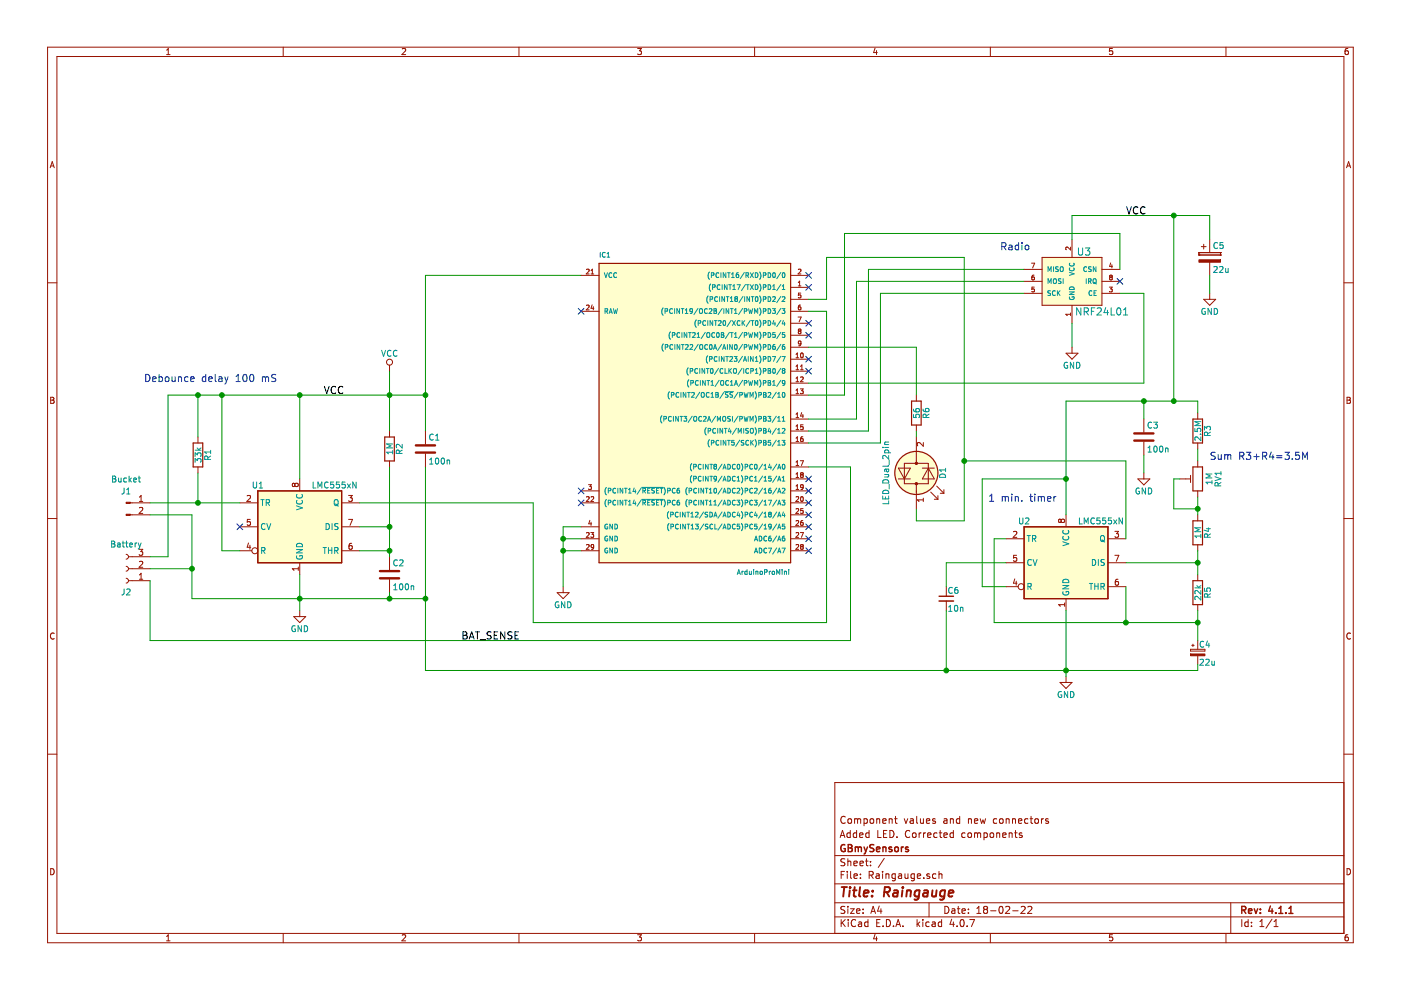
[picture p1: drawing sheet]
EESchema Schematic File Version 2
LIBS:Raingauge-rescue
LIBS:power
LIBS:device
LIBS:transistors
LIBS:conn
LIBS:linear
LIBS:regul
LIBS:74xx
LIBS:cmos4000
LIBS:adc-dac
LIBS:memory
LIBS:xilinx
LIBS:microcontrollers
LIBS:dsp
LIBS:microchip
LIBS:analog_switches
LIBS:motorola
LIBS:texas
LIBS:intel
LIBS:audio
LIBS:interface
LIBS:digital-audio
LIBS:philips
LIBS:display
LIBS:cypress
LIBS:siliconi
LIBS:opto
LIBS:atmel
LIBS:contrib
LIBS:valves
LIBS:mysensors_arduino
LIBS:mysensors_connectors
LIBS:mysensors_logic
LIBS:mysensors_mcu
LIBS:mysensors_memories
LIBS:mysensors_network
LIBS:mysensors_radios
LIBS:mysensors_regulators
LIBS:mysensors_security
LIBS:mysensors_sensors
LIBS:gbmylib
LIBS:Raingauge-cache
EELAYER 25 0
EELAYER END
$Descr A4 11693 8268
encoding utf-8
Sheet 1 1
Title "Raingauge"
Date "18-02-22"
Rev "4.1.1"
Comp "GBmySensors"
Comment1 "Added LED. Corrected components"
Comment2 "Component values and new connectors"
Comment3 ""
Comment4 ""
$EndDescr
$Comp
L ArduinoProMini IC1
U 1 1
P 5750 3400
F 0 "IC1" H 5000 4650 40  0000 L BNN
F 1 "ArduinoProMini" H 6150 2000 40  0000 L BNN
F 2 "mysensors_arduino:pro_mini" H 5750 3400 30  0001 C CIN
F 3 "" H 5750 3400 60  0000 C CNN
	1    5750 3400
	1    0    0    -1  
$EndComp
$Comp
L NRF24L01 U3
U 1 1
P 8950 2350
F 0 "U3" H 9050 2600 60  0000 C CNN
F 1 "NRF24L01" H 9200 2100 60  0000 C CNN
F 2 "mysensors_radios:NRF24L01" H 8950 2200 60  0001 C CNN
F 3 "" H 8950 2200 60  0000 C CNN
	1    8950 2350
	1    0    0    -1  
$EndComp
$Comp
L GND #PWR3
U 1 1
P 4700 4900
F 0 "#PWR3" H 4700 4650 50  0001 C CNN
F 1 "GND" H 4700 4750 50  0000 C CNN
F 2 "" H 4700 4900 50  0000 C CNN
F 3 "" H 4700 4900 50  0000 C CNN
	1    4700 4900
	1    0    0    -1  
$EndComp
Wire Wire Line
	3550 2300 4850 2300
Wire Wire Line
	4700 4600 4850 4600
Wire Wire Line
	4700 4400 4700 4900
Wire Wire Line
	8550 2350 7150 2350
Wire Wire Line
	7150 2350 7150 3500
Wire Wire Line
	7150 3500 6750 3500
Wire Wire Line
	8550 2250 7250 2250
Wire Wire Line
	7250 2250 7250 3600
Wire Wire Line
	7250 3600 6750 3600
Wire Wire Line
	8550 2450 7350 2450
Wire Wire Line
	7350 2450 7350 3700
Wire Wire Line
	7350 3700 6750 3700
Wire Wire Line
	9350 2250 9350 1950
Wire Wire Line
	9350 1950 7050 1950
Wire Wire Line
	7050 1950 7050 3300
Wire Wire Line
	7050 3300 6750 3300
Wire Wire Line
	6900 2500 6750 2500
Wire Wire Line
	8950 2700 8950 2900
Wire Wire Line
	8950 1800 10100 1800
$Comp
L CP C5
U 1 1
P 10100 2150
F 0 "C5" H 10125 2250 50  0000 L CNN
F 1 "22u" H 10125 2050 50  0000 L CNN
F 2 "Capacitors_THT:CP_Radial_Tantal_D5.5mm_P5.00mm" H 10138 2000 50  0001 C CNN
F 3 "" H 10100 2150 50  0000 C CNN
	1    10100 2150
	1    0    0    -1  
$EndComp
$Comp
L GND #PWR7
U 1 1
P 10100 2450
F 0 "#PWR7" H 10100 2200 50  0001 C CNN
F 1 "GND" H 10100 2300 50  0000 C CNN
F 2 "" H 10100 2450 50  0000 C CNN
F 3 "" H 10100 2450 50  0000 C CNN
	1    10100 2450
	1    0    0    -1  
$EndComp
Connection ~ 9800 1800
Wire Wire Line
	10100 2300 10100 2450
NoConn ~ 4850 2600
NoConn ~ 4850 4100
NoConn ~ 4850 4200
NoConn ~ 6750 2300
NoConn ~ 6750 2400
NoConn ~ 6750 2700
NoConn ~ 6750 2800
NoConn ~ 6750 3000
NoConn ~ 6750 3100
NoConn ~ 6750 4000
NoConn ~ 6750 4100
NoConn ~ 6750 4200
NoConn ~ 6750 4500
NoConn ~ 6750 4600
Wire Wire Line
	4850 4400 4700 4400
Connection ~ 4700 4600
Wire Wire Line
	4850 4500 4700 4500
Connection ~ 4700 4500
$Comp
L LMC555xN U1
U 1 1
P 2500 4400
F 0 "U1" H 2100 4750 50  0000 L CNN
F 1 "LMC555xN" H 2600 4750 50  0000 L CNN
F 2 "gbKicadLib:DIP-8_0_ELL" H 2500 4400 50  0001 C CNN
F 3 "" H 2500 4400 50  0001 C CNN
	1    2500 4400
	1    0    0    -1  
$EndComp
$Comp
L GND #PWR1
U 1 1
P 2500 5100
F 0 "#PWR1" H 2500 4850 50  0001 C CNN
F 1 "GND" H 2500 4950 50  0000 C CNN
F 2 "" H 2500 5100 50  0001 C CNN
F 3 "" H 2500 5100 50  0001 C CNN
	1    2500 5100
	1    0    0    -1  
$EndComp
$Comp
L LMC555xN U2
U 1 1
P 8900 4700
F 0 "U2" H 8500 5050 50  0000 L CNN
F 1 "LMC555xN" H 9000 5050 50  0000 L CNN
F 2 "gbKicadLib:DIP-8_0_ELL" H 8900 4700 50  0001 C CNN
F 3 "" H 8900 4700 50  0001 C CNN
	1    8900 4700
	1    0    0    -1  
$EndComp
$Comp
L R R2
U 1 1
P 3250 3750
F 0 "R2" V 3330 3750 50  0000 C CNN
F 1 "1M" V 3250 3750 50  0000 C CNN
F 2 "Resistors_THT:R_Axial_DIN0411_L9.9mm_D3.6mm_P12.70mm_Horizontal" V 3180 3750 50  0001 C CNN
F 3 "" H 3250 3750 50  0001 C CNN
	1    3250 3750
	1    0    0    -1  
$EndComp
$Comp
L R R4
U 1 1
P 10000 4450
F 0 "R4" V 10080 4450 50  0000 C CNN
F 1 "1M" V 10000 4450 50  0000 C CNN
F 2 "Resistors_THT:R_Axial_DIN0411_L9.9mm_D3.6mm_P12.70mm_Horizontal" V 9930 4450 50  0001 C CNN
F 3 "" H 10000 4450 50  0001 C CNN
	1    10000 4450
	1    0    0    -1  
$EndComp
$Comp
L R R5
U 1 1
P 10000 4950
F 0 "R5" V 10080 4950 50  0000 C CNN
F 1 "22k" V 10000 4950 50  0000 C CNN
F 2 "Resistors_THT:R_Axial_DIN0411_L9.9mm_D3.6mm_P12.70mm_Horizontal" V 9930 4950 50  0001 C CNN
F 3 "" H 10000 4950 50  0001 C CNN
	1    10000 4950
	1    0    0    -1  
$EndComp
$Comp
L R R1
U 1 1
P 1650 3800
F 0 "R1" V 1730 3800 50  0000 C CNN
F 1 "33k" V 1650 3800 50  0000 C CNN
F 2 "Resistors_THT:R_Axial_DIN0411_L9.9mm_D3.6mm_P12.70mm_Horizontal" V 1580 3800 50  0001 C CNN
F 3 "" H 1650 3800 50  0001 C CNN
	1    1650 3800
	1    0    0    -1  
$EndComp
$Comp
L CP_Small C4
U 1 1
P 10000 5450
F 0 "C4" H 10010 5520 50  0000 L CNN
F 1 "22u" H 10010 5370 50  0000 L CNN
F 2 "Capacitors_THT:CP_Radial_Tantal_D5.5mm_P5.00mm" H 10000 5450 50  0001 C CNN
F 3 "" H 10000 5450 50  0001 C CNN
	1    10000 5450
	1    0    0    -1  
$EndComp
$Comp
L C C2
U 1 1
P 3250 4800
F 0 "C2" H 3275 4900 50  0000 L CNN
F 1 "100n" H 3275 4700 50  0000 L CNN
F 2 "Capacitors_THT:C_Rect_L7.2mm_W2.5mm_P5.00mm_FKS2_FKP2_MKS2_MKP2" H 3288 4650 50  0001 C CNN
F 3 "" H 3250 4800 50  0001 C CNN
	1    3250 4800
	1    0    0    -1  
$EndComp
$Comp
L C C1
U 1 1
P 3550 3750
F 0 "C1" H 3575 3850 50  0000 L CNN
F 1 "100n" H 3575 3650 50  0000 L CNN
F 2 "Capacitors_THT:C_Rect_L7.2mm_W2.5mm_P5.00mm_FKS2_FKP2_MKS2_MKP2" H 3588 3600 50  0001 C CNN
F 3 "" H 3550 3750 50  0001 C CNN
	1    3550 3750
	1    0    0    -1  
$EndComp
$Comp
L C C3
U 1 1
P 9550 3650
F 0 "C3" H 9575 3750 50  0000 L CNN
F 1 "100n" H 9575 3550 50  0000 L CNN
F 2 "Capacitors_THT:C_Rect_L7.2mm_W2.5mm_P5.00mm_FKS2_FKP2_MKS2_MKP2" H 9588 3500 50  0001 C CNN
F 3 "" H 9550 3650 50  0001 C CNN
	1    9550 3650
	1    0    0    -1  
$EndComp
$Comp
L R R3
U 1 1
P 10000 3600
F 0 "R3" V 10080 3600 50  0000 C CNN
F 1 "2.5M" V 10000 3600 50  0000 C CNN
F 2 "Resistors_THT:R_Axial_DIN0411_L9.9mm_D3.6mm_P12.70mm_Horizontal" V 9930 3600 50  0001 C CNN
F 3 "" H 10000 3600 50  0001 C CNN
	1    10000 3600
	1    0    0    -1  
$EndComp
$Comp
L POT_TRIM RV1
U 1 1
P 10000 4000
F 0 "RV1" V 9825 4000 50  0000 C CNN
F 1 "1M" V 9900 4000 50  0000 C CNN
F 2 "Potentiometers:Potentiometer_Trimmer_Piher_PT-10v10_Horizontal_Px10.0mm_Py5.0mm" H 10000 4000 50  0001 C CNN
F 3 "" H 10000 4000 50  0001 C CNN
	1    10000 4000
	-1   0    0    1   
$EndComp
$Comp
L GND #PWR4
U 1 1
P 8900 5650
F 0 "#PWR4" H 8900 5400 50  0001 C CNN
F 1 "GND" H 8900 5500 50  0000 C CNN
F 2 "" H 8900 5650 50  0001 C CNN
F 3 "" H 8900 5650 50  0001 C CNN
	1    8900 5650
	1    0    0    -1  
$EndComp
Wire Wire Line
	10000 3750 10000 3850
Wire Wire Line
	10000 4150 10000 4300
Wire Wire Line
	10000 4600 10000 4800
Wire Wire Line
	10000 5100 10000 5350
Wire Wire Line
	9400 4900 9400 5200
Wire Wire Line
	8300 5200 10000 5200
Connection ~ 10000 5200
Wire Wire Line
	8400 4500 8300 4500
Wire Wire Line
	8300 4500 8300 5200
Connection ~ 9400 5200
Wire Wire Line
	8900 3350 8900 4300
Wire Wire Line
	8400 4900 8200 4900
Wire Wire Line
	8200 4900 8200 4000
Wire Wire Line
	9850 4000 9800 4000
Wire Wire Line
	9400 4700 10000 4700
$Comp
L GND #PWR5
U 1 1
P 8950 2900
F 0 "#PWR5" H 8950 2650 50  0001 C CNN
F 1 "GND" H 8950 2750 50  0000 C CNN
F 2 "" H 8950 2900 50  0001 C CNN
F 3 "" H 8950 2900 50  0001 C CNN
	1    8950 2900
	1    0    0    -1  
$EndComp
Wire Wire Line
	9400 3850 9400 4500
Wire Wire Line
	8050 3850 9400 3850
Wire Wire Line
	8050 2150 8050 4350
Wire Wire Line
	8050 2150 6900 2150
Wire Wire Line
	6900 2150 6900 2500
Wire Wire Line
	2500 4800 2500 5100
Connection ~ 2500 5000
Wire Wire Line
	3250 3900 3250 4650
Connection ~ 3250 4400
Connection ~ 3250 4600
Wire Wire Line
	4450 4200 4450 5200
Wire Wire Line
	4450 5200 6900 5200
Wire Wire Line
	6900 5200 6900 2600
Wire Wire Line
	6900 2600 6750 2600
Wire Wire Line
	1400 3300 3550 3300
Wire Wire Line
	1850 4600 2000 4600
Wire Wire Line
	1850 3300 1850 4600
Connection ~ 2500 3300
Wire Wire Line
	3550 3900 3550 5600
Connection ~ 3550 5000
Wire Wire Line
	3550 2300 3550 3600
Wire Wire Line
	1400 3300 1400 4650
Connection ~ 1850 3300
Wire Wire Line
	1250 5350 7100 5350
Wire Wire Line
	7100 5350 7100 3900
Wire Wire Line
	7100 3900 6750 3900
NoConn ~ 6750 4300
NoConn ~ 6750 4400
NoConn ~ 9350 2350
Wire Wire Line
	10000 5600 10000 5550
Wire Wire Line
	3550 5600 10000 5600
Wire Wire Line
	9550 2450 9550 3200
Wire Wire Line
	9550 2450 9350 2450
Wire Wire Line
	10100 1800 10100 2000
Wire Wire Line
	8950 1800 8950 2000
Connection ~ 10000 4700
Wire Wire Line
	9800 4000 9800 4250
Wire Wire Line
	9800 4250 10000 4250
Connection ~ 10000 4250
$Comp
L GND #PWR6
U 1 1
P 9550 3950
F 0 "#PWR6" H 9550 3700 50  0001 C CNN
F 1 "GND" H 9550 3800 50  0000 C CNN
F 2 "" H 9550 3950 50  0001 C CNN
F 3 "" H 9550 3950 50  0001 C CNN
	1    9550 3950
	1    0    0    -1  
$EndComp
Wire Wire Line
	9550 3350 9550 3500
Connection ~ 9550 3350
Wire Wire Line
	9550 3800 9550 3950
NoConn ~ 2000 4400
Connection ~ 9800 3350
Wire Wire Line
	8900 5100 8900 5650
Connection ~ 8900 5600
Text Notes 8350 2100 0    60   ~ 0
Radio
Text Notes 8250 4200 0    60   ~ 0
1 min. timer
Text Notes 1200 3200 0    60   ~ 0
Debounce delay 100 mS
Wire Wire Line
	10000 3350 10000 3450
Wire Wire Line
	9550 3200 6750 3200
$Comp
L LED_Dual_2pin D1
U 1 1
P 7650 3950
F 0 "D1" H 7650 4175 50  0000 C CNN
F 1 "LED_Dual_2pin" H 7650 3700 50  0000 C CNN
F 2 "LEDs:LED_Rectangular_W5.0mm_H2.0mm" H 7650 3950 50  0001 C CNN
F 3 "" H 7650 3950 50  0001 C CNN
	1    7650 3950
	0    1    1    0   
$EndComp
$Comp
L R R6
U 1 1
P 7650 3450
F 0 "R6" V 7730 3450 50  0000 C CNN
F 1 "56" V 7650 3450 50  0000 C CNN
F 2 "Resistors_THT:R_Axial_DIN0411_L9.9mm_D3.6mm_P12.70mm_Horizontal" V 7580 3450 50  0001 C CNN
F 3 "" H 7650 3450 50  0001 C CNN
	1    7650 3450
	1    0    0    -1  
$EndComp
Wire Wire Line
	7650 3600 7650 3650
Wire Wire Line
	6750 2900 7650 2900
Wire Wire Line
	7650 2900 7650 3300
Wire Wire Line
	7650 4250 7650 4350
Wire Wire Line
	7650 4350 8050 4350
Connection ~ 8050 3850
Wire Wire Line
	8200 4000 8900 4000
Connection ~ 8900 4000
Wire Wire Line
	8900 3350 10000 3350
Wire Wire Line
	3250 3100 3250 3600
Connection ~ 3250 3300
Wire Wire Line
	3000 4600 3250 4600
Wire Wire Line
	3000 4400 3250 4400
Wire Wire Line
	3000 4200 4450 4200
Wire Wire Line
	3250 5000 3250 4950
Connection ~ 3250 5000
Connection ~ 3550 3300
Text Label 2700 3300 0    60   ~ 0
VCC
Text Label 9400 1800 0    60   ~ 0
VCC
Wire Wire Line
	9800 1800 9800 3350
$Comp
L C_Small C6
U 1 1
P 7900 5000
F 0 "C6" H 7910 5070 50  0000 L CNN
F 1 "10n" H 7910 4920 50  0000 L CNN
F 2 "Capacitors_THT:C_Rect_L7.2mm_W2.5mm_P5.00mm_FKS2_FKP2_MKS2_MKP2" H 7900 5000 50  0001 C CNN
F 3 "" H 7900 5000 50  0001 C CNN
	1    7900 5000
	1    0    0    -1  
$EndComp
Wire Wire Line
	7900 4900 7900 4700
Wire Wire Line
	7900 4700 8400 4700
Wire Wire Line
	7900 5100 7900 5600
Connection ~ 7900 5600
Text Notes 10100 3850 0    60   ~ 0
Sum R3+R4=3.5M
$Comp
L VCC #PWR2
U 1 1
P 3250 3100
F 0 "#PWR2" H 3250 2950 50  0001 C CNN
F 1 "VCC" H 3250 3250 50  0000 C CNN
F 2 "" H 3250 3100 50  0001 C CNN
F 3 "" H 3250 3100 50  0001 C CNN
	1    3250 3100
	1    0    0    -1  
$EndComp
Text Label 3850 5350 0    60   ~ 0
BAT_SENSE
$Comp
L Conn_01x02_Male J1
U 1 1
P 1050 4200
F 0 "J1" H 1050 4300 50  0000 C CNN
F 1 "Bucket" H 1050 4400 50  0000 C CNN
F 2 "" H 1050 4200 50  0001 C CNN
F 3 "" H 1050 4200 50  0001 C CNN
	1    1050 4200
	1    0    0    -1  
$EndComp
$Comp
L Conn_01x03_Female J2
U 1 1
P 1050 4750
F 0 "J2" H 1050 4950 50  0000 C CNN
F 1 "Battery" H 1050 4550 50  0000 C CNN
F 2 "" H 1050 4750 50  0001 C CNN
F 3 "" H 1050 4750 50  0001 C CNN
	1    1050 4750
	-1   0    0    1   
$EndComp
Wire Wire Line
	1400 4650 1250 4650
Wire Wire Line
	1250 5350 1250 4850
Wire Wire Line
	1250 4750 1600 4750
Wire Wire Line
	1600 4300 1600 5000
Wire Wire Line
	1600 5000 3550 5000
Wire Wire Line
	1250 4300 1600 4300
Connection ~ 1600 4750
Wire Wire Line
	1650 3650 1650 3300
Connection ~ 1650 3300
Wire Wire Line
	1250 4200 2000 4200
Wire Wire Line
	1650 3950 1650 4200
Connection ~ 1650 4200
Wire Wire Line
	2500 4000 2500 3300
$EndSCHEMATC
